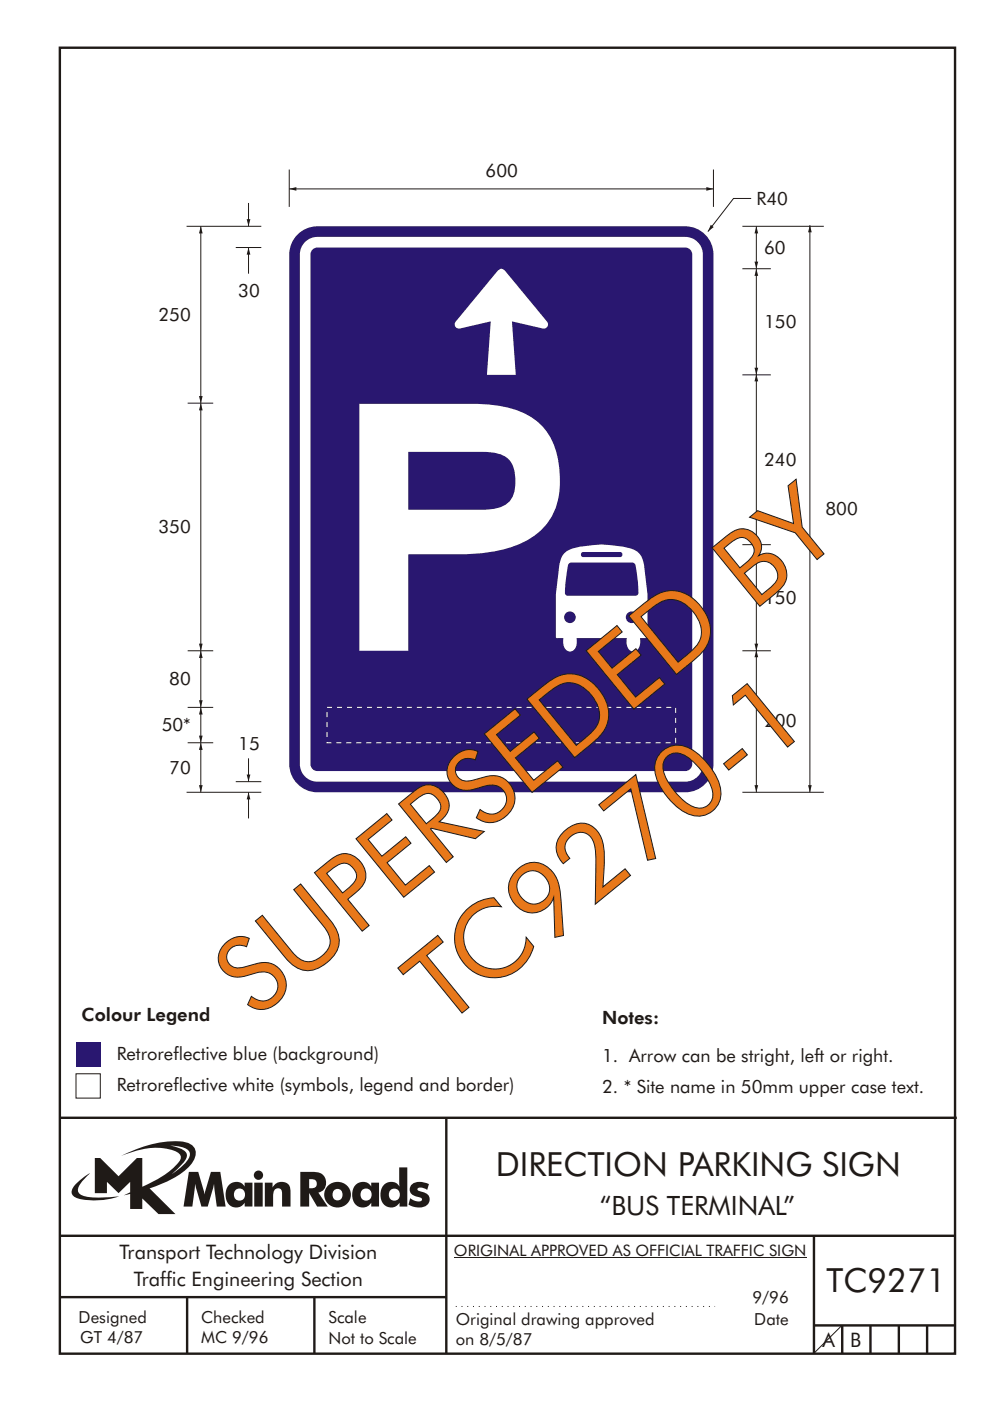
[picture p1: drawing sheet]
<svg xmlns="http://www.w3.org/2000/svg" width="210mm" height="297mm" viewBox="0 0 210 297" stroke-linecap="round" stroke-linejoin="round" font-family="sans-serif">
<g fill="none" stroke="#1f1a17" stroke-width=".51">
<path d="M12.7 10.1h189.9v276.9h-189.9zM12.7 237h190.3M94.7 236.9v50.1M12.7 262h190M12.7 275h82M39.7 275v12M66.7 275v12M172.7 262v25M172.7 281h30M178.7 281v6M184.7 281v6M190.7 281v6"/>
<path d="M196.7 281v6"/>
</g>
<path d="M96.7 277h55" fill="none" stroke="#1f1a17" stroke-width=".21" stroke-dasharray=".2 1" stroke-linecap="butt"/>
<path d="M36.1 242.9a5.8 5.8 0 0 1 3.9 1 1.58 1.58 0 0 1-.2 2.1l-1.1 1.2-2.3 1.8 .9-.9a6.5 6.5 0 0 0 2.4-3.2 2.43 2.43 0 0 0-2.3-1.7zM20.1 245.5v7.5h2.6v-2.4l2.5 2.4 2.4-2.4v2.2l-1.3 .6 1.3-.3v3.2h2.6v-2.2l3.4 3.3h3.6l-5.5-5.4a20.1 20.1 0 0 0 8.7-5 3.1 3.1 0 0 0 .8-3.8 3.8 3.8 0 0 0-3.1-1.2 25.1 25.1 0 0 0-12.4 3.1 16.1 16.1 0 0 1 11.1-1.2 1.56 1.56 0 0 1 1.5 2 17.9 17.9 0 0 1-8.1 5.7v-6.1h-1.2l-3.8 3.9-3.9-3.9zM16.2 250.9a1.82 1.82 0 0 0-.6 2.7 9.9 9.9 0 0 0 5.8 .9l1.9-.3 2-.6a22.2 22.2 0 0 1-7.7-.1 1.33 1.33 0 0 1-.8-2.2l1-1.2 1.3-1.4-1.4 .9zM65.6 250a1.13 1.13 0 0 1 1.2 .2 1.13 1.13 0 0 1 .4 1.2 1.26 1.26 0 0 1-1.6 .5zM63.7 248.5v7.3h1.9v-2.9l1.7 2.9h2.2l-2-2.9a2.25 2.25 0 0 0 1.6-2.7 2.25 2.25 0 0 0-2.6-1.7zM68.9 253.3a2.8 2.8 0 0 0 5.6 0 2.8 2.8 0 0 0-5.6 0zM71 252.3a1.15 1.15 0 0 1 1.7 1 1.15 1.15 0 0 1-1.7 1 1.46 1.46 0 0 1 0-2zM75.5 251.1a3.2 3.2 0 0 0 .4 4.7 2.13 2.13 0 0 0 2.9-.8v.8h1.6v-5.1h-1.6v.9a2.07 2.07 0 0 0-3.3-.5zM76.9 252.2a1.23 1.23 0 0 1 1.7 .3 1.23 1.23 0 0 1-.2 1.7 1.23 1.23 0 0 1-1.7-.1 1.55 1.55 0 0 1 .2-1.9zM84.7 247.5l.1 4.1a2.16 2.16 0 0 0-2.4-1 2.16 2.16 0 0 0-1.6 2 2.52 2.52 0 0 0 2.7 3.4 2.11 2.11 0 0 0 1.3-1v.8h1.6v-8.3zM82.9 252.2a1.24 1.24 0 0 1 1.9 1.1 1.24 1.24 0 0 1-1.9 1 1.47 1.47 0 0 1 0-2.1zM87.5 251a1.52 1.52 0 0 0-.5 1.7 1.52 1.52 0 0 0 1.5 1 .82 .82 0 0 1 1 .8 2.07 2.07 0 0 1-2.5-.5l-.3 1.4a3.8 3.8 0 0 0 3.9 .1 1.56 1.56 0 0 0 .5-1.7 1.56 1.56 0 0 0-1.4-1.1 1.25 1.25 0 0 1-1.1-.5 1.21 1.21 0 0 1 1.7-.1l.3 .2 .4-1.3a3.7 3.7 0 0 0-3.5 0zM40.1 248.5l-1.2 7.3h1.9l.6-4.8 1.3 4.8h1.4l1.3-4.8 .6 4.8h1.9l-1.2-7.3h-1.9l-1.4 4.8-1.3-4.8zM48.7 251.1a3.2 3.2 0 0 0 .4 4.7 2.13 2.13 0 0 0 2.8-.8v.8h1.7v-5.1h-1.7v.9a2.07 2.07 0 0 0-3.2-.5zM50.1 252.2a1.23 1.23 0 0 1 1.6 .3 1.23 1.23 0 0 1-.2 1.7 1.23 1.23 0 0 1-1.7-.1 1.55 1.55 0 0 1 .3-1.9zM53.9 250.7v5.1h1.8v-5.1zM53.8 249.2a1 1 0 0 0 2 0 1 1 0 0 0-2 0zM56.2 250.7v5.1h1.7a5.4 5.4 0 0 1 .4-3.6 .91 .91 0 0 1 1.1-.2 .91 .91 0 0 1 .4 1.1v2.7h1.8v-2.9a2 2 0 0 0-1.3-2.3 2 2 0 0 0-2.5 1.2v-1.1z" fill-rule="evenodd" fill="#1f1a17"/>
<path d="M61.4 40.1h90M96.3 266.7h74.7" fill="none" stroke="#1f1a17" stroke-width=".21"/>
<g fill="#1f1a17">
<path d="M61.4 40.1l1.5-.4v.7l-1.5-.3 1.5-.4z" fill-rule="evenodd"/>
<path d="M149.9 39.7l1.5 .4-1.5 .3v-.7l1.5 .4z" fill-rule="evenodd"/>
</g>
<path d="M61.4 35.9v8M151.4 35.9v8M160.5 137.8v30.2" fill="none" stroke="#1f1a17" stroke-width=".21"/>
<g fill="#1f1a17">
<path d="M160.5 137.8l.4 1.5h-.8l.4-1.5 .4 1.5z" fill-rule="evenodd"/>
<path d="M160.1 166.5h.8l-.4 1.5 .4-1.5-.4 1.5z" fill-rule="evenodd"/>
</g>
<path d="M160.5 115.5v22.5" fill="none" stroke="#1f1a17" stroke-width=".21"/>
<g fill="#1f1a17">
<path d="M160.5 115.5l.4 1.5h-.8l.4-1.5 .4 1.5z" fill-rule="evenodd"/>
<path d="M160.1 136.5h.8l-.4 1.5 .4-1.5-.4 1.5z" fill-rule="evenodd"/>
</g>
<path d="M160.5 79.3v36.2" fill="none" stroke="#1f1a17" stroke-width=".21"/>
<g fill="#1f1a17">
<path d="M160.5 79.3l.4 1.6h-.8l.4-1.6 .4 1.6z" fill-rule="evenodd"/>
<path d="M160.1 114h.8l-.4 1.5 .4-1.5-.4 1.5z" fill-rule="evenodd"/>
</g>
<path d="M160.5 57v22.5" fill="none" stroke="#1f1a17" stroke-width=".21"/>
<g fill="#1f1a17">
<path d="M160.5 57l.4 1.5h-.8l.4-1.5 .4 1.5z" fill-rule="evenodd"/>
<path d="M160.1 78h.8l-.4 1.5 .4-1.5-.4 1.5z" fill-rule="evenodd"/>
</g>
<path d="M160.5 48v9" fill="none" stroke="#1f1a17" stroke-width=".21"/>
<g fill="#1f1a17">
<path d="M160.5 48l.4 1.5h-.8l.4-1.5 .4 1.5z" fill-rule="evenodd"/>
<path d="M160.1 55.5h.8l-.4 1.5 .4-1.5-.4 1.5z" fill-rule="evenodd"/>
</g>
<path d="M157.5 57h6M157.5 48h17.3M159.4 42.1h-3.8l-5.4 7M157.5 79.5h6M157.5 115.5h6M157.5 138h6M157.5 168h17.3" fill="none" stroke="#1f1a17" stroke-width=".21"/>
<path d="M150.8 47.7l.6 .4-1.2 1z" fill-rule="evenodd" fill="#1f1a17"/>
<path d="M63.1 49.7a6 6 0 0 1 4.2-1.7h78.1a6 6 0 0 1 6 5.9v108.1a6 6 0 0 1-6 6h-78.1a6 6 0 0 1-5.9-6v-108.1a5.9 5.9 0 0 1 1.7-4.2zM64.7 51.3a3.7 3.7 0 0 1 2.6-1.1h78.1a3.7 3.7 0 0 1 3.7 3.7v108.1a3.7 3.7 0 0 1-3.7 3.7h-78.1a3.7 3.7 0 0 1-3.7-3.7v-108.1a3.7 3.7 0 0 1 1.1-2.6zM66.2 53.1l.7-.5 .4-.1h78.1a1.47 1.47 0 0 1 1.5 1.4v108.1a1.47 1.47 0 0 1-1.5 1.5h-78.1a1.47 1.47 0 0 1-1.4-1.5v-108.1z" fill-rule="evenodd" fill="#291770"/>
<path d="M76.2 85.6h24a24 24 0 0 1 12.5 2.9 13.2 13.2 0 0 1 5.9 10 17.6 17.6 0 0 1-1.6 11.1 15.8 15.8 0 0 1-10.6 7l-3.2 .6-3 .2-13.6 .1v20.5h-10.4zM86.6 95.8v12.3h15.6a7.7 7.7 0 0 0 5.8-1.7 6.8 6.8 0 0 0 1.3-5.4 4.8 4.8 0 0 0-4.5-5l-2.6-.2z" fill-rule="evenodd" fill="#fff"/>
<path d="M69.4 150h74v7.5h-74z" fill="none" stroke="#fff" stroke-width=".21" stroke-dasharray="1.1 1.1" stroke-linecap="butt"/>
<path d="M105.6 57.4a.9 .9 0 0 1 1.5 0l8.9 10.8a.9 .9 0 0 1 .2 1 .9 .9 0 0 1-1 .5l-6.6-1.6 .8 11.4h-6.1l.8-11.4-6.5 1.6a.9 .9 0 0 1-1-.5 .9 .9 0 0 1 .1-1z" fill-rule="evenodd" fill="#fff"/>
<path d="M171.8 47.7v120.3" fill="none" stroke="#1f1a17" stroke-width=".21"/>
<g fill="#1f1a17">
<path d="M171.8 47.7l.4 1.6h-.8l.4-1.6 .4 1.6z" fill-rule="evenodd"/>
<path d="M171.4 166.5h.8l-.4 1.5 .4-1.5-.4 1.5z" fill-rule="evenodd"/>
</g>
<path d="M39.6 48h15.8M50 52.5h5.4M39.8 85.5h5.4M39.8 138h5.4M39.8 157.5h5.4M39.8 150h5.4M39.6 168h15.8M50 165.7h5.4M52.7 168v5.5" fill="none" stroke="#1f1a17" stroke-width=".21"/>
<path d="M52.7 168l.4 1.5h-.8z" fill-rule="evenodd" fill="#1f1a17"/>
<path d="M52.7 52.5v5.5" fill="none" stroke="#1f1a17" stroke-width=".21"/>
<path d="M52.7 52.5l.4 1.5h-.8z" fill-rule="evenodd" fill="#1f1a17"/>
<path d="M52.7 160.8v4.9" fill="none" stroke="#1f1a17" stroke-width=".21"/>
<path d="M52.3 164.2h.8l-.4 1.5 .4-1.5-.4 1.5z" fill-rule="evenodd" fill="#1f1a17"/>
<path d="M52.7 43v5" fill="none" stroke="#1f1a17" stroke-width=".21"/>
<path d="M52.3 46.5h.8l-.4 1.5 .4-1.5-.4 1.5z" fill-rule="evenodd" fill="#1f1a17"/>
<path d="M42.6 157.5v10.5" fill="none" stroke="#1f1a17" stroke-width=".21"/>
<g fill="#1f1a17">
<path d="M42.6 157.5l.4 1.5h-.8l.4-1.5 .4 1.5z" fill-rule="evenodd"/>
<path d="M42.2 166.5h.8l-.4 1.5 .4-1.5-.4 1.5z" fill-rule="evenodd"/>
</g>
<path d="M42.6 150v7.5" fill="none" stroke="#1f1a17" stroke-width=".21"/>
<g fill="#1f1a17">
<path d="M42.6 150l.4 1.5h-.8l.4-1.5 .4 1.5z" fill-rule="evenodd"/>
<path d="M42.2 156h.8l-.4 1.5 .4-1.5-.4 1.5z" fill-rule="evenodd"/>
</g>
<path d="M42.6 138v12" fill="none" stroke="#1f1a17" stroke-width=".21"/>
<g fill="#1f1a17">
<path d="M42.6 138l.4 1.5h-.8l.4-1.5 .4 1.5z" fill-rule="evenodd"/>
<path d="M42.2 148.5h.8l-.4 1.5 .4-1.5-.4 1.5z" fill-rule="evenodd"/>
</g>
<path d="M42.6 85.5v52.5" fill="none" stroke="#1f1a17" stroke-width=".21"/>
<g fill="#1f1a17">
<path d="M42.6 85.5l.4 1.5h-.8l.4-1.5 .4 1.5z" fill-rule="evenodd"/>
<path d="M42.2 136.5h.8l-.4 1.5 .4-1.5-.4 1.5z" fill-rule="evenodd"/>
</g>
<path d="M42.6 48v37.5" fill="none" stroke="#1f1a17" stroke-width=".21"/>
<g fill="#1f1a17">
<path d="M42.6 48l.4 1.5h-.8l.4-1.5 .4 1.5z" fill-rule="evenodd"/>
<path d="M42.2 84h.8l-.4 1.5 .4-1.5-.4 1.5z" fill-rule="evenodd"/>
</g>
<path d="M119.9 117.1a4.6 4.6 0 0 0-1.3 3l-.7 5.9v9.1l.2 .2h1.4a2.34 2.34 0 0 0 1.2 2.8 1.56 1.56 0 0 0 1.7-1.9l-.1-.9h10.7a2.31 2.31 0 0 0 1.1 2.8 1.59 1.59 0 0 0 1.7-1.9v-.9l1.6-.1v-3.8a44.8 44.8 0 0 0-1.2-13.1 3.9 3.9 0 0 0-3.5-2.3 23.2 23.2 0 0 0-12.1 .7zM132.8 130.9a1.25 1.25 0 0 1 2.5 0 1.25 1.25 0 0 1-2.5 0zM119.7 130.9a1.25 1.25 0 0 1 2.5 0 1.25 1.25 0 0 1-2.5 0zM120.6 119.6l.5-.3h13.1l.6 .3 .2 1a22.4 22.4 0 0 1 .4 5.4l-.5 .3h-14.5l-.5-.3a23.8 23.8 0 0 1 .7-6.4zM123.5 117.1l8.1-.1a.55 .55 0 0 1 .5 .6 .55 .55 0 0 1-.5 .5h-7.9a.56 .56 0 0 1-.5-.4 .56 .56 0 0 1 .3-.6z" fill-rule="evenodd" fill="#fff"/>
<path d="M16.1 220.9h5.2v5.2h-5.2z" fill="#291770"/>
<path d="M16.1 227.7h5.2v5.1h-5.2z" fill-rule="evenodd" fill="#fff" stroke="#1f1a17" stroke-width=".21"/>
<path d="M178.6 281l-5.9 5.9" fill="none" stroke="#1f1a17" stroke-width=".21"/>
<g font-size="22.4" fill="#1f1a17">
<text x="54" y="216.1" transform="rotate(-39 54 216.1)">SUPERSEDED BY</text>
<text x="94.4" y="217.8" transform="rotate(-39 94.4 217.8)">TC9270-1</text>
</g>
<g font-size="7.1" fill="#1f1a17">
<text x="105.2" y="249.3">DIRECTION PARKING SIGN</text>
<text x="175.4" y="274">TC9271</text>
</g>
<text font-size="5.6" fill="#1f1a17" x="127.3" y="257.6">“BUS TERMINAL”</text>
<g font-size="4.2" fill="#1f1a17">
<text x="25.4" y="267">Transport Technology Division</text>
<text x="28.4" y="272.6">Traffic Engineering Section</text>
<text x="174.5" y="285.5">A</text>
<text x="180.4" y="285.5">B</text>
</g>
<g font-size="3.9" fill="#1f1a17">
<text x="103" y="37.4">600</text>
<text x="160.5" y="43.6">R40</text>
<text x="162.1" y="53.8">60</text>
<text x="50.6" y="62.9">30</text>
<text x="33.6" y="68">250</text>
<text x="162.1" y="69.5">150</text>
<text x="162.1" y="98.7">240</text>
<text x="33.6" y="113.1">350</text>
<text x="175.1" y="109.2">800</text>
<text x="162.1" y="128">150</text>
<text x="35.9" y="145.3">80</text>
<text x="34.3" y="155">50*</text>
<text x="162.1" y="154.2">200</text>
<text x="50.6" y="159">15</text>
<text x="35.9" y="164">70</text>
<text x="17.3" y="216.5">Colour Legend</text>
<text x="127.8" y="217">Notes:</text>
<text x="24.8" y="224.7">Retroreflective blue (background)</text>
<text x="127.8" y="225.2">1. Arrow can be stright, left or right.</text>
<text x="24.8" y="231.4">Retroreflective white (symbols, legend and border)</text>
<text x="127.8" y="231.8">2. * Site name in 50mm upper case text.</text>
</g>
<g font-size="3.5" fill="#1f1a17">
<text x="16.7" y="280.5">Designed</text>
<text x="42.7" y="280.5">Checked</text>
<text x="69.7" y="280.5">Scale</text>
<text x="96.7" y="281">Original drawing approved</text>
<text x="159.6" y="276.3">9/96</text>
<text x="160" y="281">Date</text>
<text x="17" y="284.8">GT 4/87</text>
<text x="42.7" y="284.8">MC 9/96</text>
<text x="69.7" y="285">Not to Scale</text>
<text x="96.7" y="285.2">on 8/5/87</text>
</g>
<text font-size="3.4" fill="#1f1a17" x="96.3" y="266.3">ORIGINAL APPROVED AS OFFICIAL TRAFFIC SIGN</text>
</svg>
